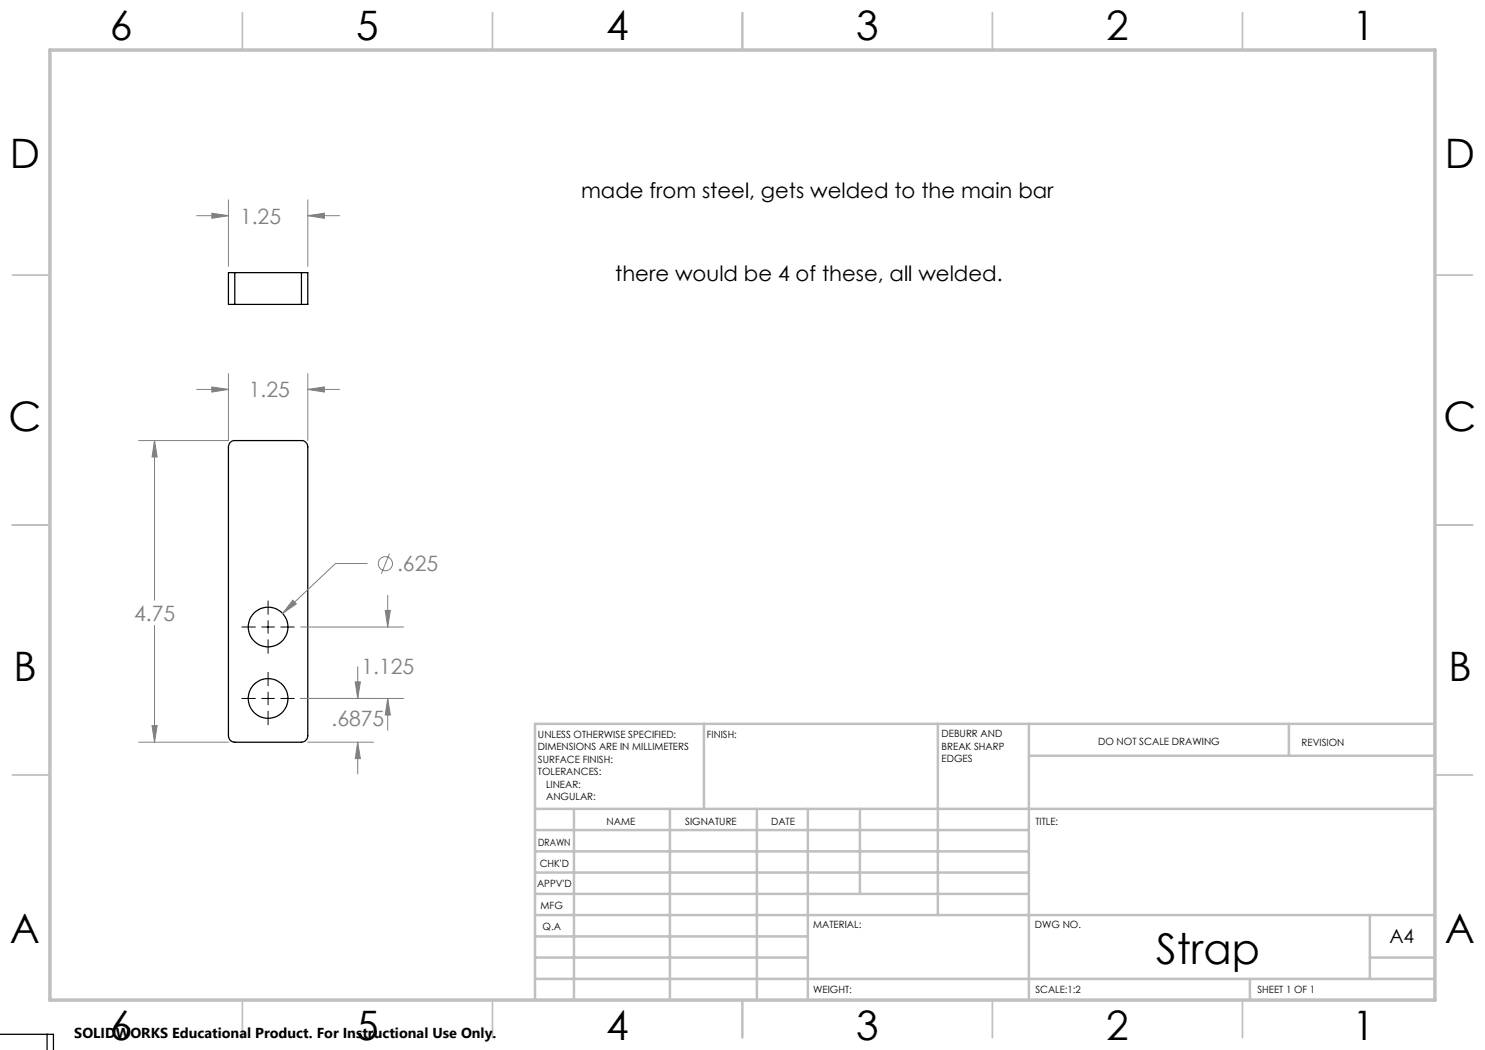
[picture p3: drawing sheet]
<svg xmlns="http://www.w3.org/2000/svg" width="297mm" height="210mm" viewBox="0 0 297 210" stroke-linecap="round" stroke-linejoin="round" font-family="sans-serif">
<g fill="none" stroke="#000" stroke-width=".25">
<path d="M47 54.5h-1.3v6.4h1.3M47 54.5v6.4M47 54.5h13.3M60.3 54.5h1.3v6.4h-1.3M60.3 54.5v6.4M47 60.9h13.3M46 88.5l.7-.4h13.6a1.26 1.26 0 0 1 1.3 1.3v57.8a1.33 1.33 0 0 1-1.3 1.2h-13.3a1.26 1.26 0 0 1-1.3-1.2v-57.8zM0 206.9h9.4M9.4 206.9h1.3v3.2M9.4 206.9v3.2"/>
<circle cx="53.6" cy="139.7" r="4"/>
<circle cx="53.6" cy="125.4" r="4"/>
</g>
<g fill="none" stroke="#808080" stroke-width=".2">
<path d="M45.7 40v13.3M61.6 40v13.3M39.3 43.1h6.4M42.4 42.6l3.3 .5-3.3 .6zM61.6 43.1l3.3-.5v1.1zM61.6 43.1h6.3M39.3 77.9h6.4M42.4 77.4l3.3 .5-3.3 .5zM45.7 74.7v13.4h-18M61.6 77.9l3.3-.5v1zM61.6 74.7v13.4M61.6 77.9h6.3"/>
<path d="M30.9 88.1l.5 3.3h-1zM30.9 88.1v31.9M73.4 112.7h-6.3l-10.6 10M77.5 119.1v6.3M77.9 110.7l-1.6 4.1M30.9 125.1v23.3M58.6 120l.7 .8-2.8 1.9zM60.1 139.7h20.6M60.1 125.4h20.6M71 136.4h1.1l-.6 3.3zM71.5 133.3v6.4M77 122.1h1.1l-.6 3.3z"/>
<path d="M77.5 139.7l.6 3.3h-1.1zM77.5 139.7v6.3M27.7 148.4h18M30.4 145.1h1l-.5 3.3zM61.6 148.4h13.1M71.5 148.4l.6 3.3h-1.1zM71.5 148.4v6.4"/>
<circle cx="77.1" cy="112.7" r="1.41"/>
</g>
<path d="M48.4 139.7h2.7M48.4 125.4h2.7M52.4 139.7h2.5M52.4 125.4h2.5M53.6 120.2v2.7M53.6 124.1v2.6M53.6 127.9v2.8M53.6 134.5v2.7M53.6 138.4v2.6M56.2 139.7h2.6M56.2 125.4h2.6M53.6 142.2v2.7" fill="none" stroke="#000" stroke-width=".2"/>
<g fill="none" stroke="#c0c0c0" stroke-width=".35">
<path d="M48.5 2.5v7.5M98.5 2.5v7.5M148.5 2.5v7.5M198.5 2.5v7.5M248.5 2.5v7.5M2.5 55h7.5M287 55h7.5M2.5 105h7.5M287 105h7.5M2.5 155h7.5M287 155h7.5M48.5 200v7.5"/>
<path d="M98.5 200v7.5M148.5 200v7.5M198.5 200v7.5M248.5 200v7.5"/>
</g>
<g fill="none" stroke="#c0c0c0" stroke-width=".5">
<path d="M140.8 144.8v17M187.6 144.8v38.2M205.8 144.8v55.2M205.8 151.2h81.2M257.8 144.8v6.4M287 144.8h-180v55.2M107 161.8h180M107 178.8h98.8M107 174.5h98.8M107 170.3h98.8M107 166h98.8M114.8 161.8v38.2"/>
<path d="M134 161.8v38.2M151.4 161.8v38.2M161.6 161.8v38.2M172 161.8v17M107 195.8h180M107 191.5h54.6M107 187.3h54.6M107 183h180M250 195.8v4.2M274 191.5h13M274 183v12.8"/>
</g>
<path d="M10 10h277v190h-277z" fill="none" stroke="#c0c0c0" stroke-width=".7"/>
<path d="M30.9 88.1l.5 3.3h-1zM30.4 145.1h1l-.5 3.3zM61.6 77.9l3.3-.5v1zM42.4 77.4l3.3 .5-3.3 .5zM58.6 120l-2.1 2.7 2.8-1.9zM71.5 148.4l.6 3.3h-1.1zM71 136.4h1.1l-.6 3.3zM77 122.1h1.1l-.6 3.3zM77.5 139.7l.6 3.3h-1.1zM42.4 42.6l3.3 .5-3.3 .6zM61.6 43.1l3.3-.5v1.1z" fill="#808080"/>
<text font-size="8.5" x="231.3" y="192.7">Strap</text>
<g font-size="8.1">
<text x="22" y="8">6</text>
<text x="71.2" y="8">5</text>
<text x="121.2" y="8">4</text>
<text x="171.2" y="8">3</text>
<text x="221.2" y="8">2</text>
<text x="270.5" y="8">1</text>
<text x="2" y="33.6">D</text>
<text x="289" y="33.6">D</text>
<text x="1.7" y="86.1">C</text>
<text x="288.7" y="86.1">C</text>
<text x="2.7" y="136.1">B</text>
<text x="289.7" y="136.1">B</text>
<text x="2" y="188.6">A</text>
<text x="289" y="188.6">A</text>
<text x="22" y="208">6</text>
<text x="71.2" y="208">5</text>
<text x="121.2" y="208">4</text>
<text x="171.2" y="208">3</text>
<text x="221.2" y="208">2</text>
<text x="270.5" y="208">1</text>
</g>
<g font-size="4.2">
<text x="116.2" y="39.6">made from steel, gets welded to the main bar</text>
<text x="123" y="56.3">there would be 4 of these, all welded.</text>
</g>
<g font-size="4.2" fill="#808080">
<text x="48" y="44.7">1.25</text>
<text x="49.8" y="79.5">1.25</text>
<text x="79.4" y="114.3">.625</text>
<text x="26.8" y="124.1">4.75</text>
<text x="72.3" y="134.7">1.125</text>
<text x="66.3" y="145.3">.6875</text>
</g>
<text font-size="3.9" x="277.9" y="188.5">A4</text>
<text font-size="2.9" x="14.9" y="207.6">SOLIDWORKS Educational Product. For Instructional Use Only.</text>
<g font-size="2">
<text x="107.6" y="147.6">UNLESS OTHERWISE SPECIFIED:</text>
<text x="141.4" y="147.6">FINISH:</text>
<text x="188.3" y="147.5">DEBURR AND</text>
<text x="188.3" y="150">BREAK SHARP</text>
<text x="219.6" y="149">DO NOT SCALE DRAWING</text>
<text x="260.3" y="149.2">REVISION</text>
<text x="107.6" y="150.1">DIMENSIONS ARE IN MILLIMETERS</text>
<text x="107.6" y="152.6">SURFACE FINISH:</text>
<text x="107.6" y="155.1">TOLERANCES:</text>
<text x="188.3" y="152.5">EDGES</text>
<text x="109.2" y="157.6">LINEAR:</text>
<text x="109.2" y="160.1">ANGULAR:</text>
<text x="121.3" y="165">NAME</text>
<text x="137" y="164.9">SIGNATURE</text>
<text x="154.2" y="164.9">DATE</text>
<text x="207.1" y="164.9">TITLE:</text>
<text x="107.6" y="169.1">DRAWN</text>
<text x="107.9" y="173.3">CHK'D</text>
<text x="107.4" y="177.4">APPV'D</text>
<text x="108.1" y="181.8">MFG</text>
<text x="108.5" y="186">Q.A</text>
<text x="162.6" y="185.5">MATERIAL:</text>
<text x="207" y="185.5">DWG NO.</text>
<text x="162.6" y="198.5">WEIGHT:</text>
<text x="207.1" y="198.6">SCALE:1:2</text>
<text x="251.5" y="198.6">SHEET 1 OF 1</text>
</g>
</svg>
